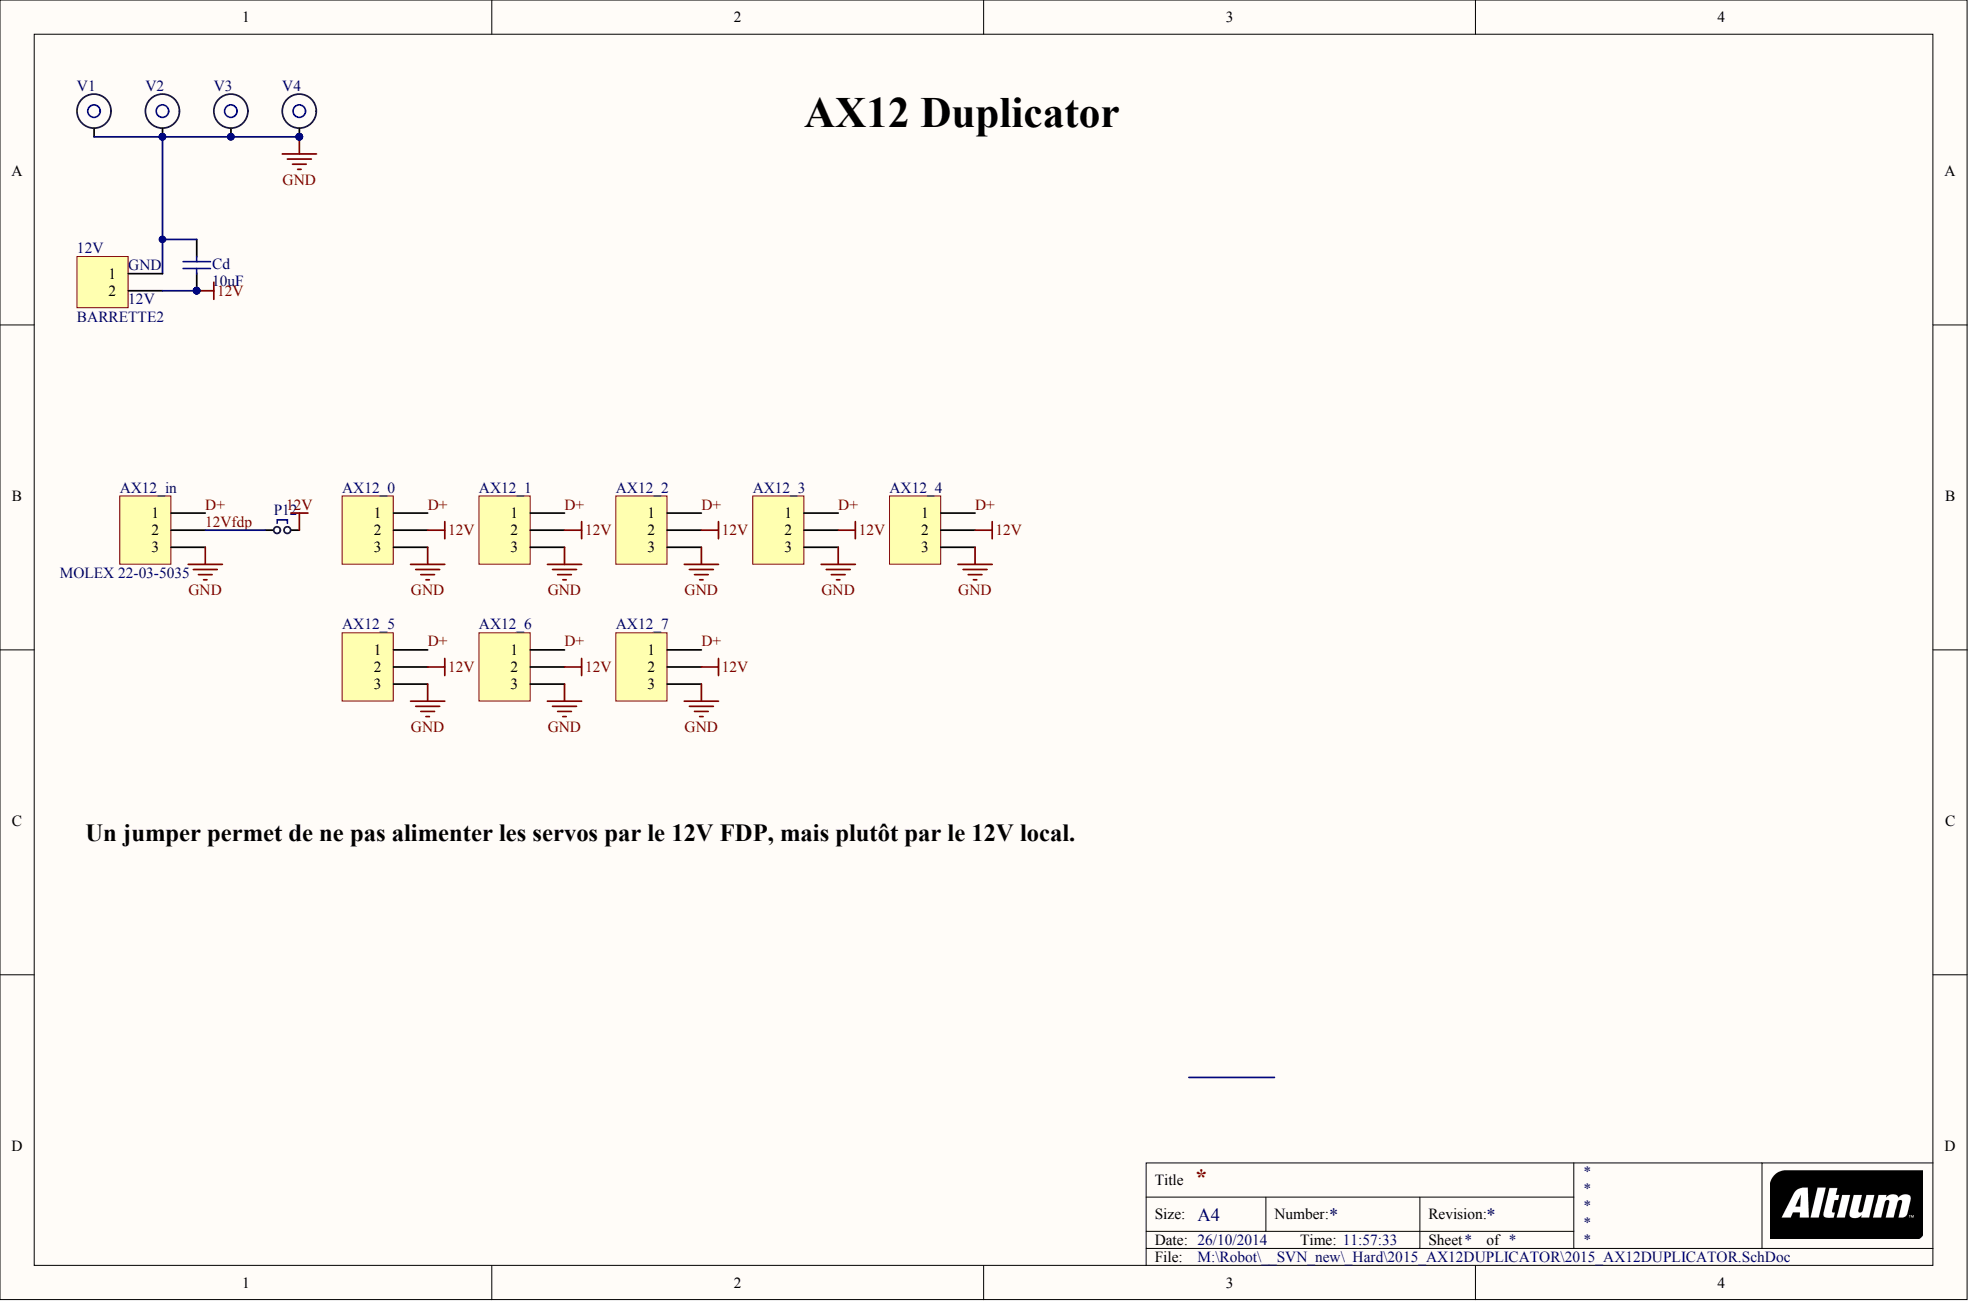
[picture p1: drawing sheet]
# Altium project 2015_AX12DUPLICATOR.PrjPcb
1 sheet, 16 parts. Net scope: global (net labels, ports and power ports of the same name join across sheets).
Board file: 2015_AX12DUPLICATOR.PcbDoc

## Sheet 2015_AX12DUPLICATOR.SchDoc
size A4

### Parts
12V  BARRETTE2  [BORNIER2_HORIZ]
AX12_0  MOLEX 22-03-5035  [MOLEX3_2.5MM]  (value not drawn)
AX12_1  MOLEX 22-03-5035  [MOLEX3_2.5MM]  (value not drawn)
AX12_2  MOLEX 22-03-5035  [MOLEX3_2.5MM]  (value not drawn)
AX12_3  MOLEX 22-03-5035  [MOLEX3_2.5MM]  (value not drawn)
AX12_4  MOLEX 22-03-5035  [MOLEX3_2.5MM]  (value not drawn)
AX12_5  MOLEX 22-03-5035  [MOLEX3_2.5MM]  (value not drawn)
AX12_6  MOLEX 22-03-5035  [MOLEX3_2.5MM]  (value not drawn)
AX12_7  MOLEX 22-03-5035  [MOLEX3_2.5MM]  (value not drawn)
AX12_in  MOLEX 22-03-5035  [MOLEX3_2.5MM]
Cd  10uF  [C1206_N]
P12  Jumper SIP 2.54  [HDR1X2]  (value not drawn)
V1  Entretoise WURTH CMS  [ENTRETOISE_CMS]  (value not drawn)
V2  Entretoise WURTH CMS  [ENTRETOISE_CMS]  (value not drawn)
V3  Entretoise WURTH CMS  [ENTRETOISE_CMS]  (value not drawn)
V4  Entretoise WURTH CMS  [ENTRETOISE_CMS]  (value not drawn)

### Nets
12V: 12V.2 AX12_0.2 AX12_1.2 AX12_2.2 AX12_3.2 AX12_4.2 AX12_5.2 AX12_6.2 AX12_7.2 Cd.1 P12.2
GND: 12V.1 AX12_0.3 AX12_1.3 AX12_2.3 AX12_3.3 AX12_4.3 AX12_5.3 AX12_6.3 AX12_7.3 AX12_in.3 Cd.2 V1.1 V2.1 V3.1 V4.1
12Vfdp: AX12_in.2 P12.1
D+: AX12_0.1 AX12_1.1 AX12_2.1 AX12_3.1 AX12_4.1 AX12_5.1 AX12_6.1 AX12_7.1 AX12_in.1

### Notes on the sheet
- AX12 Duplicator
- (near 12V) GND
- (near 12V) 12V
- Un jumper permet de ne pas alimenter les servos par le 12V FDP, mais plutôt par le 12V local.
